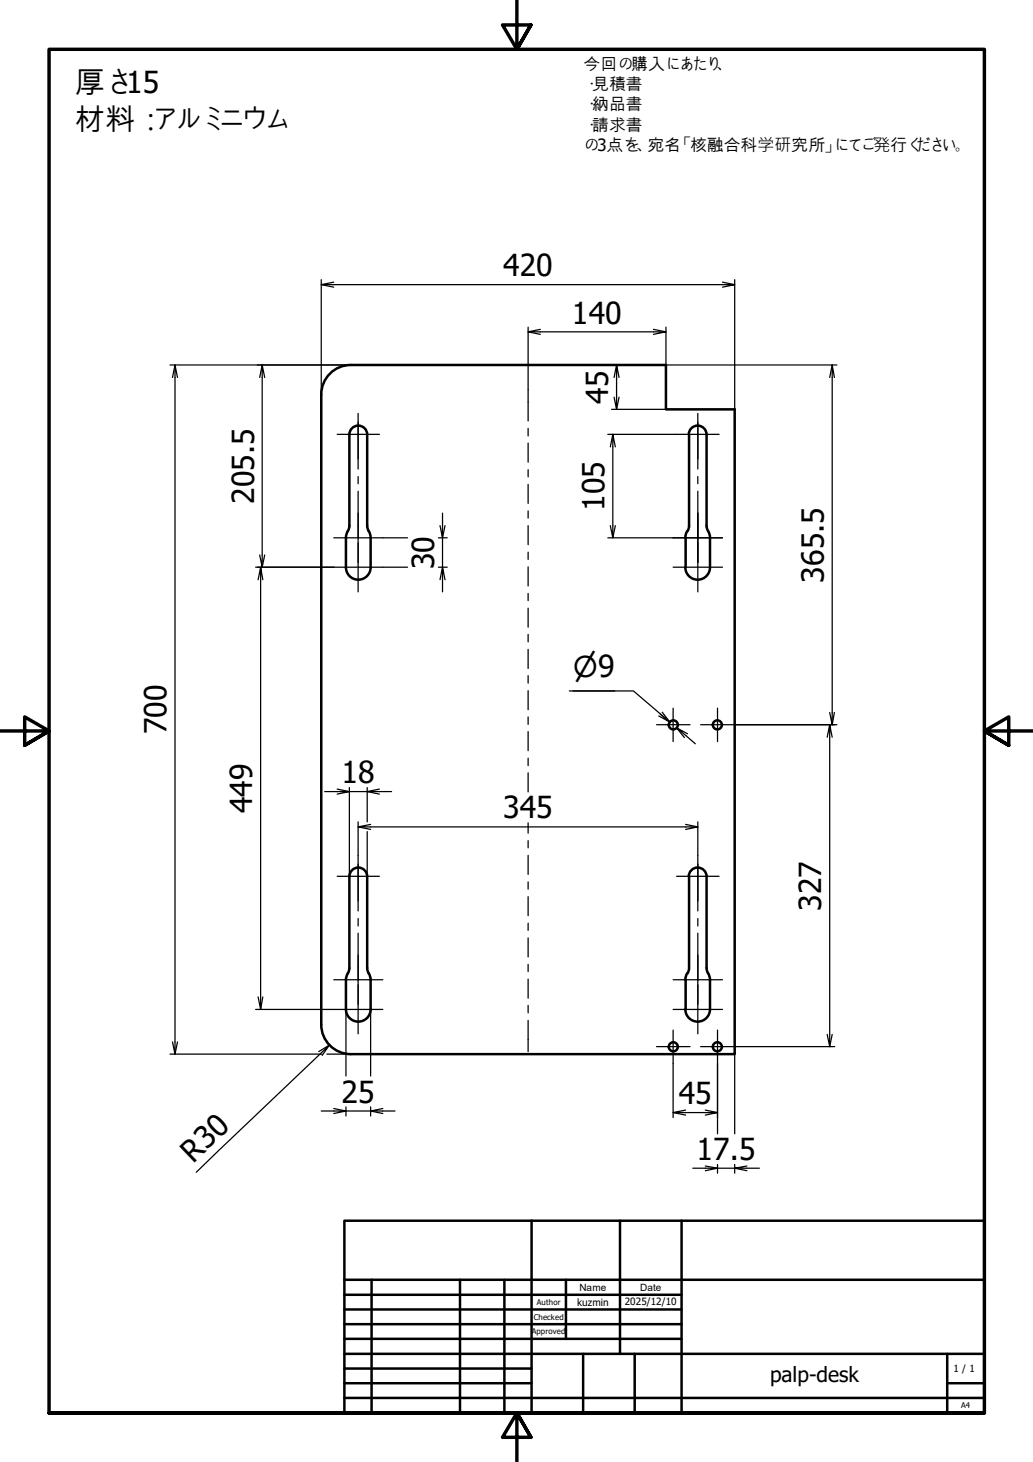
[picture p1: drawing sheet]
<svg xmlns="http://www.w3.org/2000/svg" width="210mm" height="297mm" viewBox="0 0 210 297" stroke-linecap="round" stroke-linejoin="round" font-family="sans-serif">
<!-- layer: Visible (ISO) -->
<g fill="none" stroke="#000" stroke-width=".51">
<path d="M71.3 74.2a6 6 0 0 0-6 6v127.9M71.3 74.2h64v9h14v131h-78M71 88.3a1.81 1.81 0 0 1 1.8-1.8 1.81 1.81 0 0 1 1.8 1.8M71 88.3v18.6M74.6 88.3v18.6M140 88.3a1.81 1.81 0 0 1 1.8-1.8 1.81 1.81 0 0 1 1.8 1.8M140 88.3v18.6M143.6 88.3v18.6M70.3 109.3v6a2.51 2.51 0 0 0 2.5 2.5 2.51 2.51 0 0 0 2.5-2.5v-6M71 106.8l-.7 2.4M74.6 106.8l.7 2.4M139.3 109.3v5.9"/>
<path d="M139.6 107.9l-.3 1.3M140 106.8l-.3 1.1M143.6 106.8l.7 2.4M144.3 109.3v6a2.51 2.51 0 0 1-2.5 2.5 2.51 2.51 0 0 1-2.5-2.5M140 178.1a1.81 1.81 0 0 1 1.8-1.8 1.81 1.81 0 0 1 1.8 1.8v18.5M140 178v18.6M71 196.6v-18.5a1.81 1.81 0 0 1 1.8-1.8 1.81 1.81 0 0 1 1.8 1.8v18.5M74.6 196.7l.7 2v6.4a2.51 2.51 0 0 1-2.5 2.5 2.51 2.51 0 0 1-2.5-2.5v-6.4l.7-2M139.3 199.1v6M139.6 197.7l-.3 1.4M140 196.7l-.3 1M143.6 196.7l.6 2 .1 6.4a2.51 2.51 0 0 1-2.6 2.5 2.51 2.51 0 0 1-2.4-2.5"/>
<path d="M65.3 208.2a6 6 0 0 0 6 6"/>
<circle cx="136.8" cy="147.3" r=".92"/>
<circle cx="145.8" cy="147.3" r=".92"/>
<circle cx="136.8" cy="212.7" r=".92"/>
<circle cx="145.8" cy="212.7" r=".92"/>
</g>
<!-- layer: Border (ISO) -->
<path d="M105 0v10l-2.9-4.9h5.8l-2.9 4.9 2.9-4.9M0 148.5h10l-5-2.8v5.7l5-2.9-5 2.9M210 148.5h-10l5-2.8v5.7l-5-2.9 5 2.9M10 287.1v-277.1h190v277.1h-190h190M107.9 292l-2.9-4.9 2.9 4.9h-5.8l2.9-4.9v9.9" fill="none" stroke="#000" stroke-width=".7"/>
<!-- layer: Title (ISO) -->
<g fill="none" stroke="#000" stroke-width=".51">
<path d="M70 248h130v39.1h-130zM108 248v39.1M126 248v27.1M138.5 248v39.1M70 275.1h130M70 263.1h68.5M70 266.1h68.5M70 269h68.5M70 272h68.5M70 278.1h38M70 260h130M75.5 260v27.1"/>
<path d="M93.5 260v27.1M102.5 260v27.1M115 260v12M118.5 275.1v12M129 275.1v12M192.5 275.1v12M70 281h38M70 284h130M192.5 281h7.5"/>
</g>
<!-- layer: Dimension (ISO) -->
<g fill="none" stroke="#000" stroke-width=".25">
<path d="M65.3 57.8l2.5 .5M65.3 56.8v23.4M67.8 57.3l-2.5 .5h84l-2.5 .5M146.8 57.3l2.5 .5M149.3 56.8v26.4M34.5 74.2h36.8M35.6 74.2l-.5 2.5M36.1 76.7l-.5-2.5v140l-.5-2.5M53.3 74.2l-.5 2.5M53.8 76.7l-.5-2.5v41l-.5-2.4M107.3 67.4l2.5 .5M107.3 66.5v12.7"/>
<path d="M109.8 66.9l-2.5 .5h28l-2.5 .5M124.3 74.2h45.8M125.3 74.2l-.5 2.5M125.8 76.7l-.5-2.5v9l-.5-2.5M132.8 66.9l2.5 .5M135.3 66.5v7.7M169.1 74.2l-.5 2.5M169.5 76.7l-.4-2.5v73l-.5-2.4M123.5 88.3h14M124.3 83.2h11M124.5 88.3l-.5 2.5M125 90.8l-.5-2.5v21l-.5-2.5"/>
<path d="M125.8 80.7l-.5 2.5M51.9 115.2h15.9M53 115.2l-.5 2.6M53.4 117.8l-.4-2.6v89.9l-.5-2.5M53.8 112.8l-.5 2.4M77.8 115.2h5M77.8 109.3h5M89.1 115.2h1.8M89.1 109.3h1.8M89.9 104.3v5l-.5-2.5M90.4 117.8l-.5-2.6v5.1M90.4 106.8l-.5 2.5v5.9l-.5 2.6"/>
<path d="M123.5 109.3h13.3M125 106.8l-.5 2.5M115.7 140.4h13l7.4 6.3-1.5-2M116.5 140.4h8.4M134.2 145.1l1.9 1.6-2.2-1.2M137.5 147.9l1.6 1.9M139.7 149.1l-2.2-1.2 3.8 3.2M149.2 147.2h20.9M168.6 147.2l-.5 2.6M169.1 149.8l-.5-2.6v65.4l-.5-2.4M169.5 144.8l-.4 2.4M66 160.8h5l-2.5 .5"/>
<path d="M68.5 160.3l2.5 .5h3.6l2.5 .5M71 160v18M72.8 168l2.5 .5M72.8 167v6.8M74.6 160v7M74.6 169v9M75.3 167.5l-2.5 .5h69l-2.5 .5M77.1 160.3l-2.5 .5h5M139.3 167.5l2.5 .5M141.8 167v6.8M34.5 214.2h30.9M36.1 211.7l-.5 2.5"/>
<path d="M51.9 205.1h15.9M53.4 202.6l-.4 2.5M65.5 214.4l1.4-2.1-27 25.9M66.4 214.2h4.9M66.9 212.3l-2.1 1.4M70.3 205.2v13.4M75.3 205.2v13.4M136.8 216.1v11M145.8 216.1v14.3M149.2 212.6h20.4M149.3 214.2v16.2M169.1 210.2l-.5 2.4"/>
<path d="M65.3 225.7h5l-2.5 .5M67.8 225.2l2.5 .5h5l2.5 .5M70.3 224.9v1.8M75.3 224.9v1.8M77.8 225.2l-2.5 .5h5M136.8 226l2.5 .6M139.3 225.5l-2.5 .5h9l-2.5 .6M140.8 237.3h5l-2.5 .6M143.3 225.5l2.5 .5M143.3 236.9l2.5 .4h3.5l2.5 .6M145.8 236.6v1.8M149.3 236.6v1.8"/>
<path d="M151.8 236.9l-2.5 .4h5"/>
</g>
<!-- layer: Centerline (ISO) -->
<g fill="none" stroke="#000" stroke-width=".25">
<path d="M107.3 79.2v6.3M72.8 85.8v9.5M72.8 96.8v1.5M72.8 99.8v9.5M107.3 87v1.6M107.3 90v3.9M107.3 95.4v1.5M107.3 98.4v3.9M141.8 85.8v9.5M141.8 96.8v1.5M141.8 99.8v9.5M107.3 103.8v1.5"/>
<path d="M107.3 106.8v3.9M107.3 112.2v1.5M107.3 115.2v3.8M107.3 120.6v1.4M107.3 123.6v3.8M107.3 128.9v1.5M107.3 131.9v3.9M107.3 137.3v1.5M107.3 140.3v3.9M107.3 145.7v1.5M107.3 148.6v3.9M107.3 154v1.6"/>
<path d="M107.3 157v3.9M72.8 175.6v9.5M107.3 167.2v2.1M107.3 170.8v1.5M107.3 173.8v3.9M107.3 179.2v1.4M141.8 175.6v9.5M72.8 186.6v1.5M72.8 189.6v9.6M107.3 182.2v3.8M107.3 187.6v1.4M107.3 190.5v3.9"/>
<path d="M107.3 195.9v1.5M107.3 198.9v3.9M141.8 186.6v1.5M141.8 189.6v9.6M107.3 204.3v1.5M107.3 207.3v6.4"/>
</g>
<!-- layer: Center Mark (ISO) -->
<g fill="none" stroke="#000" stroke-width=".25">
<path d="M68.5 88.3h8.6M72.8 84v9.3M137.5 88.3h8.6M141.8 84v9.3M67.8 115.2h10M67.8 109.3h10M72.8 110.3v10M72.8 104.3v10M136.8 115.2h10M136.8 109.3h10M141.8 110.3v10M141.8 104.3v10"/>
<path d="M133.4 147.2h6.8M136.8 143.9v6.8M142.4 147.2h6.8M145.8 143.9v6.8M68.5 178h8.6M72.8 173.8v9.3M137.5 178h8.6M141.8 173.8v9.3M67.8 199.1h10M72.8 194v10.1M136.8 199.1h10M141.8 194v10.1"/>
<path d="M67.8 205.1h10M72.8 200.1v9.9M133.4 212.6h6.8M136.8 205.1h10M136.8 209.3v6.8M141.8 200.1v9.9M142.4 212.6h6.8M145.8 209.3v6.8"/>
</g>
<g font-size="6.2">
<text x="15.2" y="19">厚さ15</text>
<text x="15.2" y="26.4">材料：</text>
<text x="30.7" y="26.4">アルミニウム</text>
<text x="102.2" y="56.1">420</text>
<text x="116.2" y="65.8">140</text>
<text x="123.6" y="82" transform="rotate(-90 123.6 82)">45</text>
<text x="51.6" y="102.4" transform="rotate(-90 51.6 102.4)">205.5</text>
<text x="122.8" y="103.8" transform="rotate(-90 122.8 103.8)">105</text>
<text x="88.2" y="115.6" transform="rotate(-90 88.2 115.6)">30</text>
<text x="167.4" y="118.4" transform="rotate(-90 167.4 118.4)">365.5</text>
<text x="33.8" y="149.2" transform="rotate(-90 33.8 149.2)">700</text>
<text x="69.4" y="159.1">18</text>
<text x="51.2" y="165.2" transform="rotate(-90 51.2 165.2)">449</text>
<text x="102.2" y="166.3">345</text>
<text x="166.9" y="185" transform="rotate(-90 166.9 185)">327</text>
<text x="69.4" y="224">25</text>
<text x="137.9" y="224.4">45</text>
<text x="39.2" y="236.4" transform="rotate(-44 39.2 236.4)">R30</text>
<text x="141.5" y="235.7">17.5</text>
</g>
<text font-size="5.8" x="116.5" y="137.6">⌀9</text>
<text font-size="4.3" x="156.5" y="280.7">palp-desk</text>
<g font-size="3.4">
<text x="118.6" y="14.2">今回の購入にあたり、</text>
<text x="118.6" y="18.3">・</text>
<text x="118.6" y="22.4">・</text>
<text x="120.3" y="18.3">見積書</text>
<text x="120.3" y="22.4">納品書</text>
<text x="118.6" y="26.5">・</text>
<text x="120.3" y="26.5">請求書</text>
<text x="118.6" y="30.7">の3点を、宛名「核融合科学研究所」にてご発行く</text>
<text x="186.1" y="30.7">ださい。</text>
</g>
<g font-size="2">
<text x="117.7" y="262.3">Name</text>
<text x="130" y="262.3">Date</text>
<text x="117.3" y="265.3">kuzmin</text>
<text x="126.9" y="265.2">2025/12/10</text>
<text x="193.7" y="278.7">1 / 1</text>
</g>
<g font-size="1.6">
<text x="108.5" y="268.1">Checked</text>
<text x="109.1" y="265.2">Author</text>
<text x="108.1" y="271">Approved</text>
<text x="195.3" y="286.1">A4</text>
</g>
</svg>
